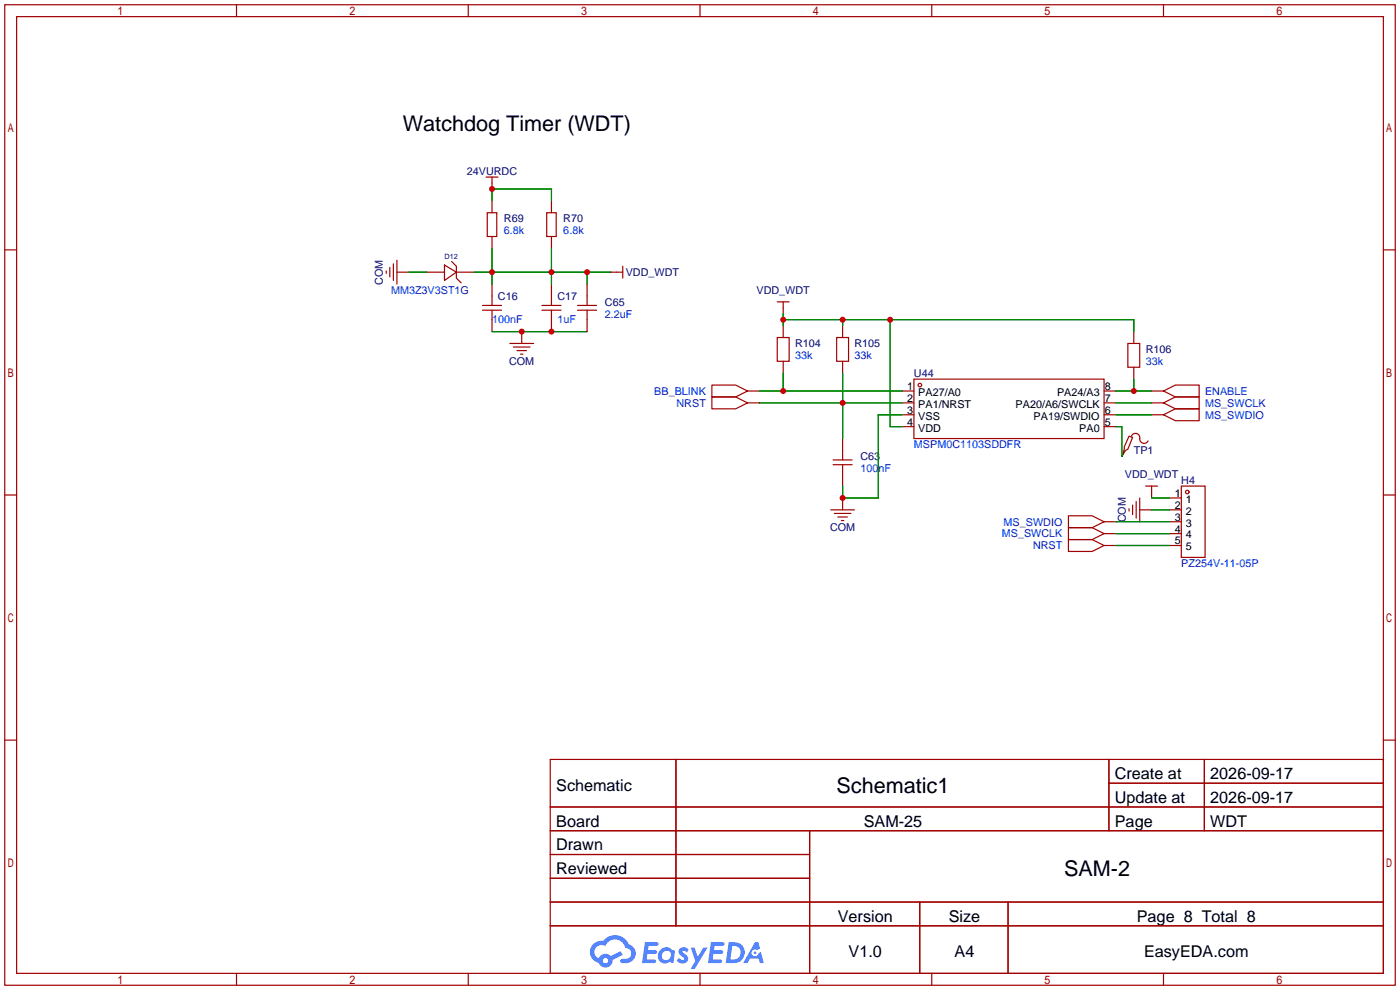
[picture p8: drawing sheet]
<svg xmlns="http://www.w3.org/2000/svg" width="299mm" height="212mm" viewBox="0 0 299 212" stroke-linecap="round" stroke-linejoin="round" font-family="sans-serif">
<g fill="none" stroke="#a10000" stroke-width=".25">
<path d="M1 1h297.2v209.6h-297.2zM3.6 3.6h292.1v204.4h-292.1zM50.5 1v2.6M100.1 1v2.6M149.6 1v2.6M199.1 1v2.6M248.7 1v2.6M1 53.4h2.6M295.7 53.4h2.5M1 105.8h2.6M295.7 105.8h2.5M1 158.2h2.6"/>
<path d="M295.7 158.2h2.5M117.6 162.3h178.1v45.7h-178.1zM117.6 172.5h178.1M117.6 177.5h178.1M144.5 162.3v35.6M173 177.5v30.5M237 162.3v15.2M237 167.4h58.7M257.4 162.3v15.2M117.6 182.6h55.4M117.6 192.8h178.1M117.6 187.7h55.4"/>
<path d="M117.6 197.9h178.1M196.6 192.8v15.2M215.4 192.8v15.2M50.5 208v2.6M100.1 208v2.6M149.6 208v2.6M199.1 208v2.6M248.7 208v2.6"/>
</g>
<g fill="#5487ff">
<path d="M145.3 202.7a1.3 1.3 0 0 1 1.9 .3l-.4 .6a.54 .54 0 0 0-.9-.2l.1 .2a1.34 1.34 0 0 1 .9 1.8 1.47 1.47 0 0 1-2.3-.1l.5-.6 .8 .5a.31 .31 0 0 0 .4-.3 .31 .31 0 0 0-.3-.4 1.12 1.12 0 0 1-.7-1.8z"/>
<path d="M147.6 202.5h.9l.6 2 1.2-2h.9l-2.7 4.6h-.9l1-1.7z"/>
<path d="M137.8 201.4h1.7a1.31 1.31 0 0 1 1.2 .2 .4 .4 0 0 1-.3 .5l-1.8 .1-.1 .9h1.6a.4 .4 0 0 1 .4 .4 .4 .4 0 0 1-.5 .4h-1.6l-.2 1.2h1.4a.46 .46 0 0 1 .5 0 .46 .46 0 0 1 .1 .5l-.4 .2h-2.6z"/>
<path d="M151.9 201.4h1.7a1.32 1.32 0 0 1 1.2 .2 .39 .39 0 0 1-.3 .5l-1.8 .1-.1 .9h1.6a.4 .4 0 0 1 .4 .4 .4 .4 0 0 1-.4 .4h-1.7l-.2 1.2h1.4a.46 .46 0 0 1 .5 0 .46 .46 0 0 1 .1 .5l-.4 .2h-2.6z"/>
<path d="M161.3 201.4h.8l.3 1.3-.6 .4a.75 .75 0 0 0-1.1 .3 .75 .75 0 0 0 .5 1 .75 .75 0 0 0 .9-.7l.5-.2 .6 2.3h-.8l-.3-.9h-1.8l-.5 .9h-1z"/>
<path d="M155.7 201.4l-.6 4.4h1.5a2.27 2.27 0 0 0 2.6-2.2 2.27 2.27 0 0 0-2.7-2.2zM156.5 202.1a1.5 1.5 0 0 1 1.8 1.6 1.5 1.5 0 0 1-1.9 1.4h-.3z"/>
<path d="M141.2 203a1.6 1.6 0 0 0-.3 2.3 1.6 1.6 0 0 0 2.3 .2l.7 .3 .3-2.4-.1-.3-.5-.1a1.58 1.58 0 0 0-2.4 0zM141.8 203.5a.98 .98 0 0 1 1.6 .4 .98 .98 0 0 1-1.1 1.3 .94 .94 0 0 1-.9-.7 .94 .94 0 0 1 .4-1z"/>
<path d="M126.8 201.8a2.37 2.37 0 0 0 1.1 4 1.54 1.54 0 0 0 1.8 1 1.54 1.54 0 0 0 1.2-1.6l2.2-1.1-.5-.8-2 1a1.57 1.57 0 0 0-2.7 .5 1.5 1.5 0 0 1-.7-2.1 1.5 1.5 0 0 1 2.2-.5 2.23 2.23 0 0 1 2.3-1.4 2.23 2.23 0 0 1 2 1.8 1.16 1.16 0 0 1 1.2 1.1 1.16 1.16 0 0 1-1.1 1.2h-.7a.47 .47 0 0 0-.5 .4 .47 .47 0 0 0 .4 .5 2.17 2.17 0 0 0 2.5-.9 2.17 2.17 0 0 0-.3-2.7l-.8-.4a3.2 3.2 0 0 0-5.5-.7l-1.1 .1zM128.8 205.3a.6 .6 0 0 1 1.2 0 .6 .6 0 0 1-1.2 0z"/>
<circle cx="161.4" cy="203.6" r=".28"/>
</g>
<g fill="none" stroke="#a10000" stroke-width=".25">
<path d="M103.9 37.8h2.5M105.2 37.8v2.6M82.5 57.9v.5M83.3 57.2v2M84.1 56.4v3.5M84.8 58.2h2.6M84.8 55.6v5.1M91.2 58.2h3.8M95 56.6l2.5 1.6-2.5 1.7zM96.5 55.9l1 1v2.5l1.1 1.1M97.5 58.2h3.8M104.1 45.5h2.1v5h-2.1z"/>
<path d="M105.2 42.9v2.6M105.2 50.5v2.6M116.8 45.5h2.1v5h-2.1zM117.9 42.9v2.6M117.9 50.5v2.6M130.6 58.2h2.5M133.1 56.9v2.5M103.1 66.3h4.1M103.1 65.3h4.1M105.2 60.7v4.6M105.2 66.3v4.6M109 73.4h5"/>
<path d="M109.7 74.2h3.6M110.5 74.9h2M111.3 75.7h.5M111.5 70.9v2.5M115.8 66.3h4.1M115.8 65.3h4.1M117.9 60.7v4.6M117.9 66.3v4.6M123.4 66.3h4.1M123.4 65.3h4.1M125.5 60.7v4.6M125.5 66.3v4.6"/>
<path d="M166.1 72.1h2.6v5.1h-2.6zM166.1 64.5h2.6M167.4 64.5v2.6M167.4 69.6v2.5M167.4 77.2v2.6M178.8 72.1h2.6v5.1h-2.6zM180.1 69.6v2.5M180.1 77.2v2.6M241 73.4h2.6v5.1h-2.6zM242.3 70.9v2.5M242.3 78.5v2.5M152.1 82.3h5.1l2.6 1.3-2.6 1.2h-5.1z"/>
<path d="M152.1 84.8h5.1l2.6 1.3-2.6 1.3h-5.1zM159.8 83.6h2.5M159.8 86.1h2.5M178.1 98.3h4M178.1 99.3h4M180.1 93.7v4.6M180.1 99.3v4.6M192.8 83.6h2.5M192.8 86.1h2.5M192.8 88.6h2.5M192.8 91.2h2.5M195.3 81h40.7v12.7h-40.7z"/>
<path d="M236 83.6h2.5M236 86.1h2.5M236 88.6h2.5M236 91.2h2.5M239.8 97.3v.2M241.3 93.2l.8 .3-1.1 2.5-.5 .3-.7 1.2 .5-1.5v-.5zM241.8 93.2a.93 .93 0 0 1 1.1-.5 .93 .93 0 0 1 .7 1 .94 .94 0 0 0 .7 1 .94 .94 0 0 0 1.1-.5M246.1 83.6h2.6M246.1 86.1h2.6M246.1 88.6h2.6M248.7 88.6l2.5-1.2h5.1v2.5h-5.1zM248.7 86.1l2.5-1.3h5.1v2.6h-5.1z"/>
<path d="M248.7 83.6l2.5-1.3h5.1v2.5h-5.1zM177.5 109h5.1M178.3 109.7h3.6M179.1 110.5h2M179.8 111.3h.5M180.1 106.4v2.6M228.3 110.2h5.1l2.6 1.3-2.6 1.3h-5.1zM228.3 112.8h5.1l2.6 1.2-2.6 1.3h-5.1zM228.3 115.3h5.1l2.6 1.3-2.6 1.3h-5.1zM236 111.5h2.5M236 114h2.5M236 116.6h2.5"/>
<path d="M241.3 108.7v.5M242.1 107.9v2.1M242.8 107.2v3.5M243.6 109h2.5M243.6 106.4v5.1M244.9 103.9h2.5M246.1 103.9v2.5M249.9 109h2.6M249.9 106.4h2.6M249.9 111.5h2.6M249.9 114h2.6M249.9 116.6h2.6"/>
<path d="M252.5 103.9h5.1v15.2h-5.1z"/>
<circle cx="196.6" cy="82.3" r=".38"/>
<circle cx="253.7" cy="105.2" r=".38"/>
</g>
<g fill="none" stroke="#008700" stroke-width=".25">
<path d="M87.4 58.2h3.8M101.3 58.2h29.3M105.2 42.9v-2.5h12.7v2.5M105.2 53.1v7.6M117.9 53.1v7.6M125.5 58.2v2.5M105.2 70.9h20.3M167.4 67.1v2.5M167.4 79.8v3.8M167.4 68.3h74.9v2.6M180.1 68.3v1.3M180.1 79.8v13.9"/>
<path d="M190.2 68.3v22.9h2.6M162.3 83.6h30.5M162.3 86.1h30.5M192.8 88.6h-5.1v17.8h-7.6v-2.5M238.5 83.6h7.6M238.5 91.2h1.3v6.3M238.5 86.1h7.6M238.5 88.6h7.6M242.3 81v2.6M238.5 111.5h11.4M238.5 114h11.4M238.5 116.6h11.4"/>
<path d="M246.1 106.4h3.8M246.1 109h3.8"/>
</g>
<g fill="#c00">
<circle cx="105.2" cy="40.4" r=".63"/>
<circle cx="105.2" cy="58.2" r=".63"/>
<circle cx="117.9" cy="58.2" r=".63"/>
<circle cx="125.5" cy="58.2" r=".63"/>
<circle cx="111.5" cy="70.9" r=".63"/>
<circle cx="117.9" cy="70.9" r=".63"/>
<circle cx="167.4" cy="83.6" r=".63"/>
<circle cx="167.4" cy="68.3" r=".63"/>
<circle cx="180.1" cy="68.3" r=".63"/>
<circle cx="190.2" cy="68.3" r=".63"/>
<circle cx="180.1" cy="86.1" r=".63"/>
<circle cx="180.1" cy="106.4" r=".63"/>
<circle cx="242.3" cy="83.6" r=".63"/>
</g>
<g font-size="4.6">
<text x="86.1" y="28">Watchdog Timer (WDT)</text>
<text x="178.8" y="169.4">Schematic1</text>
<text x="227.4" y="187.2">SAM-2</text>
</g>
<g font-size="3.5">
<text x="238.3" y="166.5">Create at</text>
<text x="258.7" y="166.5">2026-09-17</text>
<text x="118.9" y="169.1">Schematic</text>
<text x="238.3" y="171.6">Update at</text>
<text x="258.7" y="171.6">2026-09-17</text>
<text x="118.9" y="176.7">Board</text>
<text x="184.6" y="176.7">SAM-25</text>
<text x="238.3" y="176.7">Page</text>
<text x="258.7" y="176.7">WDT</text>
<text x="118.9" y="181.8">Drawn</text>
<text x="118.9" y="186.8">Reviewed</text>
<text x="179.1" y="197">Version</text>
<text x="202.8" y="197">Size</text>
<text x="243" y="197">Page 8 Total 8</text>
<text x="181.4" y="204.6">V1.0</text>
<text x="204" y="204.6">A4</text>
<text x="244.5" y="204.6">EasyEDA.com</text>
</g>
<g font-size="2.3" fill="#000080">
<text x="99.8" y="37.4">24VURDC</text>
<text x="107.7" y="47.5">R69</text>
<text x="120.4" y="47.5">R70</text>
<text x="133.7" y="59">VDD_WDT</text>
<text x="81.8" y="60.9" transform="rotate(-90 81.8 60.9)">COM</text>
<text x="106.4" y="64.1">C16</text>
<text x="119.1" y="64.1">C17</text>
<text x="129.3" y="65.3">C65</text>
<text x="161.7" y="62.8">VDD_WDT</text>
<text x="169.9" y="74.2">R104</text>
<text x="182.6" y="74.2">R105</text>
<text x="244.9" y="75.5">R106</text>
<text x="108.8" y="78">COM</text>
<text x="195.3" y="80.6">U44</text>
<text x="183.9" y="98.3">C63</text>
<text x="242.3" y="97.1">TP1</text>
<text x="240.4" y="102.2">VDD_WDT</text>
<text x="252.5" y="103.4">H4</text>
<text x="177.4" y="113.6">COM</text>
<text x="240.6" y="111.7" transform="rotate(-90 240.6 111.7)">COM</text>
</g>
<g font-size="2.3" fill="#00f">
<text x="107.7" y="50.1">6.8k</text>
<text x="120.4" y="50.1">6.8k</text>
<text x="83.6" y="62.8">MM3Z3V3ST1G</text>
<text x="105.2" y="69.1">100nF</text>
<text x="119.1" y="69.1">1uF</text>
<text x="129.3" y="67.9">2.2uF</text>
<text x="169.9" y="76.8">33k</text>
<text x="182.6" y="76.8">33k</text>
<text x="244.9" y="78">33k</text>
<text x="139.8" y="84.4">BB_BLINK</text>
<text x="144.6" y="86.9">NRST</text>
<text x="257.6" y="89.5">MS_SWDIO</text>
<text x="257.6" y="86.9">MS_SWCLK</text>
<text x="257.6" y="84.4">ENABLE</text>
<text x="195.3" y="95.8">MSPM0C1103SDDFR</text>
<text x="183.9" y="100.9">100nF</text>
<text x="214.5" y="112.3">MS_SWDIO</text>
<text x="214.1" y="114.9">MS_SWCLK</text>
<text x="220.8" y="117.4">NRST</text>
<text x="252.5" y="121.2">PZ254V-11-05P</text>
</g>
<g font-size="2.3">
<text x="193.9" y="83.3">1</text>
<text x="236.1" y="83.3">8</text>
<text x="193.9" y="85.9">2</text>
<text x="193.9" y="88.4">3</text>
<text x="196.3" y="84.6">PA27/A0</text>
<text x="196.3" y="87.1">PA1/NRST</text>
<text x="196.3" y="89.7">VSS</text>
<text x="217.1" y="87.1">PA20/A6/SWCLK</text>
<text x="220.9" y="89.7">PA19/SWDIO</text>
<text x="225.9" y="84.6">PA24/A3</text>
<text x="236.1" y="88.4">6</text>
<text x="236.1" y="85.9">7</text>
<text x="193.9" y="91">4</text>
<text x="196.3" y="92.2">VDD</text>
<text x="230.7" y="92.2">PA0</text>
<text x="236.1" y="91">5</text>
<text x="251.1" y="106.2">1</text>
<text x="253.4" y="107.5">1</text>
<text x="251.1" y="108.7">2</text>
<text x="251.1" y="111.3">3</text>
<text x="251.1" y="113.8">4</text>
<text x="253.4" y="110">2</text>
<text x="253.4" y="112.5">3</text>
<text x="251.1" y="116.4">5</text>
<text x="253.4" y="115.1">4</text>
<text x="253.4" y="117.6">5</text>
</g>
<text font-size="1.6" fill="#000080" x="95" y="55.3">D12</text>
</svg>
